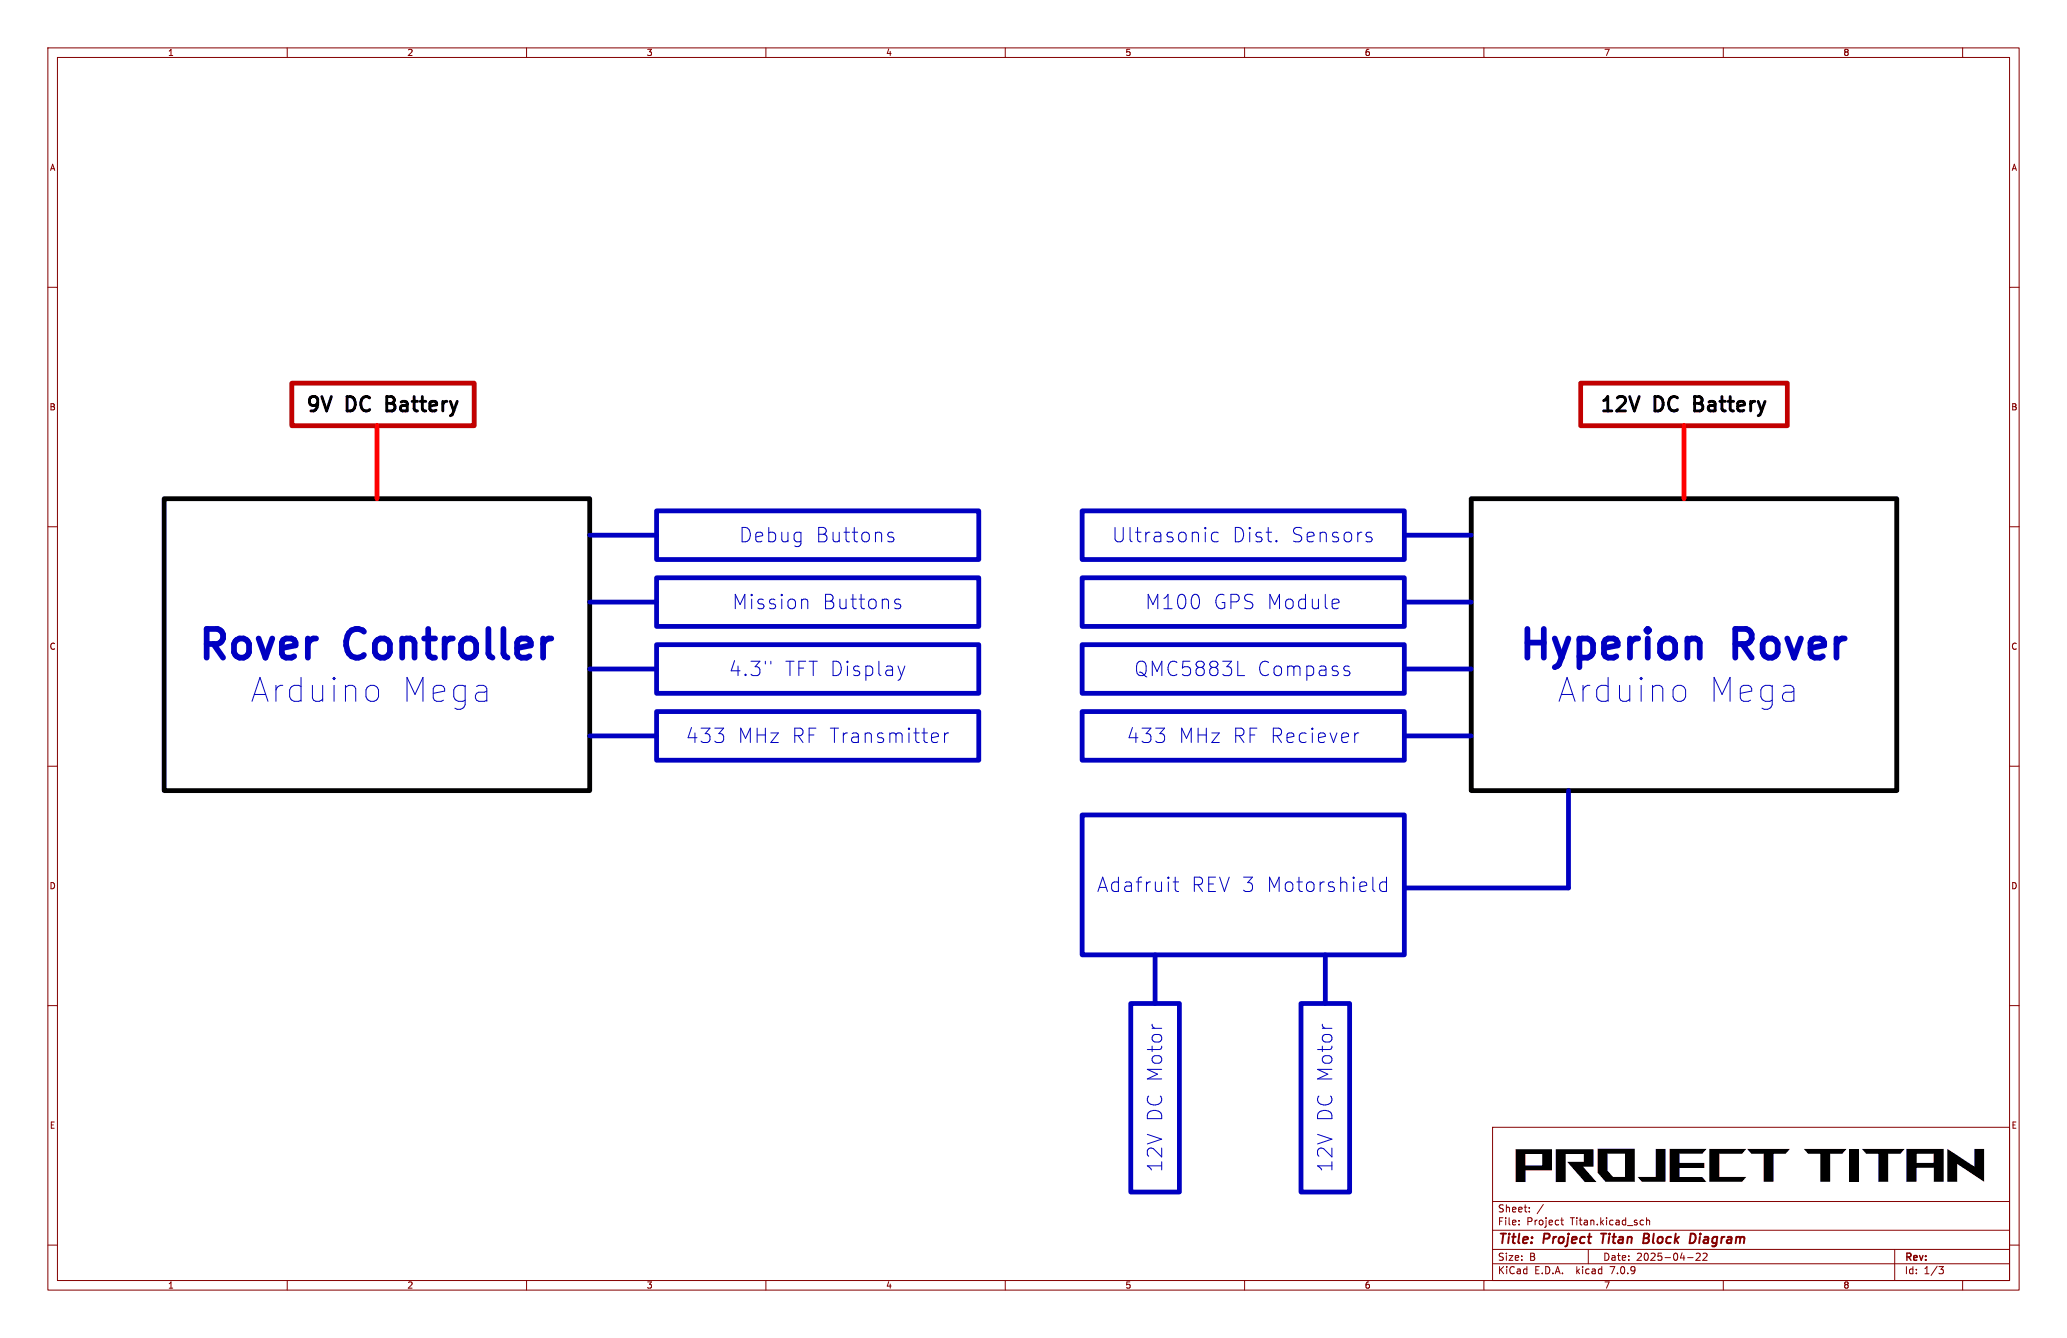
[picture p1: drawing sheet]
<svg xmlns="http://www.w3.org/2000/svg" width="432mm" height="279mm" viewBox="0 0 432 279" stroke-linecap="round" stroke-linejoin="round" font-family="sans-serif">
<g fill="none" stroke="#840000" stroke-width=".21">
<path d="M10 10h411.8v259.4h-411.8zM12 12h407.8v255.4h-407.8zM60 10v2M110 10v2M160 10v2M210 10v2M260 10v2M310 10v2M360 10v2M410 10v2M10 60h2M419.8 60h2"/>
<path d="M10 110h2M419.8 110h2M10 160h2M419.8 160h2M10 210h2M419.8 210h2M311.8 235.4h108v32h-108zM10 260h2M311.8 256.9h108M311.8 250.9h108M317.3 255.6v.2M317.3 254.9v.1"/>
<path d="M322.4 251.5l-1.3 1.9M326 254.8h.6M326.3 254.3v1.3l.3 .2M343.2 254.8l.1 .1M343.3 255.7l-.1 .1M344 254.9l.2-.1 .3 .1 .1 .9M344 254.3v1.5M419.8 260h2M60 267.4v2M110 267.4v2M160 267.4v2M210 267.4v2"/>
<path d="M260 267.4v2M310 267.4v2M311.8 263.9h108M311.8 260.9h108M331.8 260.9v3M352.5 262.6h1.2M354.9 261.7l-.6 .1M355.1 261.8v.5l-.8 .9h.9M356.5 261.8v.5l-.8 .9h.9M360 267.4v2M395.8 260.9v6.5M405 264.5h1l-.5 .6 .4 .1 .1 .5-.3 .3h-.4"/>
<path d="M410 267.4v2"/>
</g>
<path d="M334.4 257.6h1.2M335 257.6l-.2 2M343.4 258.6h.6M344 258.6l.3 .1M344.2 257.6h-.7l-.3 2 1-.1M344.2 258.5l-.2 .1M353.7 257.6a1.11 1.11 0 0 1 0 1.9" fill="none" stroke="#840000" stroke-width=".4"/>
<g fill="none" stroke="#0000c2" stroke-width=".21">
<path d="M185.6 112l1 .3 .1 .4-.4 .4-.8-.1M185.6 111.3l.3-.2 .7 .2M254.5 111.3l-.9-.2-.5 .6v.9l.3 .4 .2 .1 .9-.1M266.6 112.9l.2 .1-.2 .1M285.8 112.1l.7 .2 .1 .4-.4 .4h-.6M285.8 111.1l.7 .2M161 138.1v.6M167.9 125.1h.4l.4 .4v1.6M187 125.3l.3-.2 .7 .2M187 126l1 .3 .2 .4-.5 .4-.8-.1M187.6 139.1l.7 2M189 139.1l-.7 2"/>
<path d="M279.3 125.1l.3 .2 .1 .5-1.4 .3M279.6 127l-.3 .1M281.1 139.1l.8 .1M78.1 143.1l.5 .3 .5 .7v1.4l-.5 .7-.5 .3M188.3 141.1l-.3 .7M195 153l.9 .2 .1 .6-1.4 .2M195.9 154.9l-.9 .1M197.3 153v2M198.2 153a.77 .77 0 0 0-.9 .6M258.6 141.1h1.4M281.1 140.1l.8 .1 .1 .5-.4 .4h-.6M283 153v2"/>
<path d="M283.9 153a.76 .76 0 0 0-.9 .6M352.1 144.1v1.4l-.2 .5-.7 .5M245.1 184.2h1.1M245.5 183.2v2.5l.1 .3 .6 .2M286.9 186l.3 .2M289.6 184.3l-.8-.1-.6 .5v.9l.3 .4 .3 .2 .8-.2M289.6 183.2v3M240.7 213.9v.3M276.2 213.9v.3"/>
</g>
<path d="M348.8 239.9h7.7l-.9 1h-4.7v1.9h5.1v1.1h-5.1v1.9h4.7l.9 1h-7.7zM357.1 239.9h7.7l-.9 1h-4.7v4.9h5.6l-.9 1h-6.8zM365 239.9h8.9l-.9 1h-2.5v5.9h-2.1v-5.9h-2.5zM398.3 239.9h7.7v6.9h-2v-2.9h-3.6v2.9h-2.1v-5.9h2.1v1.9h3.5v-1.9h-5.6zM406.8 239.9l5.7 3.7v-3.7h2v6.9l-5.6-3.8v3.8h-2.1z" fill="#000"/>
<g fill="none" stroke="#0000c2" stroke-width="1">
<path d="M123.2 111.8h14M137.2 106.7h67.3v10.1h-67.3zM226.1 106.7h67.3v10.1h-67.3zM293.4 111.8h13.9M123.2 139.7h14M123.2 125.7h14M137.2 120.7h67.3v10.1h-67.3zM137.2 134.6h67.3v10.2h-67.3zM226.1 134.6h67.3v10.2h-67.3zM226.1 120.7h67.3v10.1h-67.3zM293.4 139.7h13.9M293.4 125.7h13.9"/>
<path d="M123.2 153.7h14M137.2 148.6h67.3v10.2h-67.3zM226.1 148.6h67.3v10.2h-67.3zM293.4 153.7h13.9M226.1 170.2h67.3v29.2h-67.3zM327.7 165.1v20.3h-34.3M241.3 199.4v10.2M276.9 199.4v10.2M236.2 209.6h10.2v39.3h-10.2zM271.8 209.6h10.1v39.3h-10.1z"/>
</g>
<path d="M61 80h38.1v8.9h-38.1zM330.2 80h43.2v8.9h-43.2z" fill="none" stroke="#c20000" stroke-width="1"/>
<path d="M34.3 104.1h88.9v61h-88.9zM307.3 104.1h88.9v61h-88.9z" fill="none" stroke="#000" stroke-width="1"/>
<path d="M114.6 133.3h.6M354.8 133.6l.3 .6v3.1" fill="none" stroke="#0000c2" stroke-width="1.2"/>
<path d="M78.7 88.9v15.2M351.8 88.9v15.2" fill="none" stroke="#f00" stroke-width="1"/>
<g font-size="9.7">
<text x="316.2" y="248">Project</text>
<text x="376.8" y="248">Titan</text>
</g>
<g font-size="8.4" fill="#0000c2">
<text x="40.5" y="139.4">Rover</text>
<text x="72.4" y="139.4">Controller</text>
<text x="316.4" y="139.4">Hyperion</text>
<text x="362.3" y="139.4">Rover</text>
</g>
<g font-size="7" fill="#0000c2">
<text x="52.1" y="147.1">Arduino</text>
<text x="83.2" y="147.1">Mega</text>
<text x="325.1" y="147.1">Arduino</text>
<text x="356.2" y="147.1">Mega</text>
</g>
<g font-size="4.2">
<text x="63.5" y="86.9">9V</text>
<text x="72.4" y="86.9">DC</text>
<text x="81.9" y="86.9">Battery</text>
<text x="333.8" y="86.9">12V</text>
<text x="345.6" y="86.9">DC</text>
<text x="355.1" y="86.9">Battery</text>
</g>
<g font-size="4.2" fill="#0000c2">
<text x="154.4" y="113.5">Debug</text>
<text x="170.2" y="113.5">Buttons</text>
<text x="232.3" y="113.5">Ultrasonic</text>
<text x="257.3" y="113.5">Dist.</text>
<text x="269.4" y="113.5">Sensors</text>
<text x="153" y="127.5">Mission</text>
<text x="171.7" y="127.5">Buttons</text>
<text x="239.2" y="127.5">M100</text>
<text x="253.4" y="127.5">GPS Module</text>
<text x="152.2" y="141.4">4.3&quot;</text>
<text x="163.8" y="141.4">TFT Display</text>
<text x="236.9" y="141.4">QMC5883L</text>
<text x="262.5" y="141.4">Compass</text>
<text x="143.2" y="155.4">433</text>
<text x="154" y="155.4">MHz RF Transmitter</text>
<text x="235.4" y="155.4">433</text>
<text x="246.1" y="155.4">MHz RF Reciever</text>
<text x="229.1" y="186.5">Adafruit</text>
<text x="248.7" y="186.5">REV 3 Motorshield</text>
<text x="243" y="234.4" transform="rotate(-90 243 234.4)">DC Motor</text>
<text x="278.6" y="234.4" transform="rotate(-90 278.6 234.4)">DC Motor</text>
<text x="243" y="244.8" transform="rotate(-90 243 244.8)">12V</text>
<text x="278.6" y="244.8" transform="rotate(-90 278.6 244.8)">12V</text>
</g>
<g font-size="2.8" fill="#840000">
<text x="312.8" y="260.3">Title:</text>
<text x="322.5" y="260.3">Project</text>
<text x="335.4" y="260.3">Titan</text>
<text x="344.9" y="260.3">Block</text>
<text x="355.4" y="260.3">Diagram</text>
</g>
<g font-size="2.1" fill="#840000">
<text x="312.8" y="256.1">File:</text>
<text x="312.8" y="253.4">Sheet:</text>
<text x="318.9" y="256.1">Project</text>
<text x="328.1" y="256.1">Titan.kicad_sch</text>
<text x="312.8" y="263.5">Size:</text>
<text x="319.5" y="263.5">B</text>
<text x="334.8" y="263.5">Date:</text>
<text x="341.8" y="263.5">2025-04-22</text>
<text x="397.8" y="263.7">Rev:</text>
<text x="312.8" y="266.3">KiCad</text>
<text x="320.5" y="266.3">E.D.A.</text>
<text x="329.4" y="266.3">kicad</text>
<text x="336.6" y="266.3">7.0.9</text>
<text x="397.8" y="266.3">Id:</text>
<text x="401.9" y="266.3">1/3</text>
</g>
<g font-size="1.8" fill="#840000">
<text x="35" y="11.9">1</text>
<text x="85" y="11.9">2</text>
<text x="135" y="11.9">3</text>
<text x="185" y="11.9">4</text>
<text x="235" y="11.9">5</text>
<text x="285" y="11.9">6</text>
<text x="335" y="11.9">7</text>
<text x="385" y="11.9">8</text>
<text x="10.3" y="35.9">A</text>
<text x="420.1" y="35.9">A</text>
<text x="10.3" y="85.9">B</text>
<text x="420.1" y="85.9">B</text>
<text x="10.3" y="135.9">C</text>
<text x="420.1" y="135.9">C</text>
<text x="10.3" y="185.9">D</text>
<text x="420.1" y="185.9">D</text>
<text x="10.3" y="235.9">E</text>
<text x="420.1" y="235.9">E</text>
<text x="35" y="269.3">1</text>
<text x="85" y="269.3">2</text>
<text x="135" y="269.3">3</text>
<text x="185" y="269.3">4</text>
<text x="235" y="269.3">5</text>
<text x="285" y="269.3">6</text>
<text x="335" y="269.3">7</text>
<text x="385" y="269.3">8</text>
</g>
</svg>
